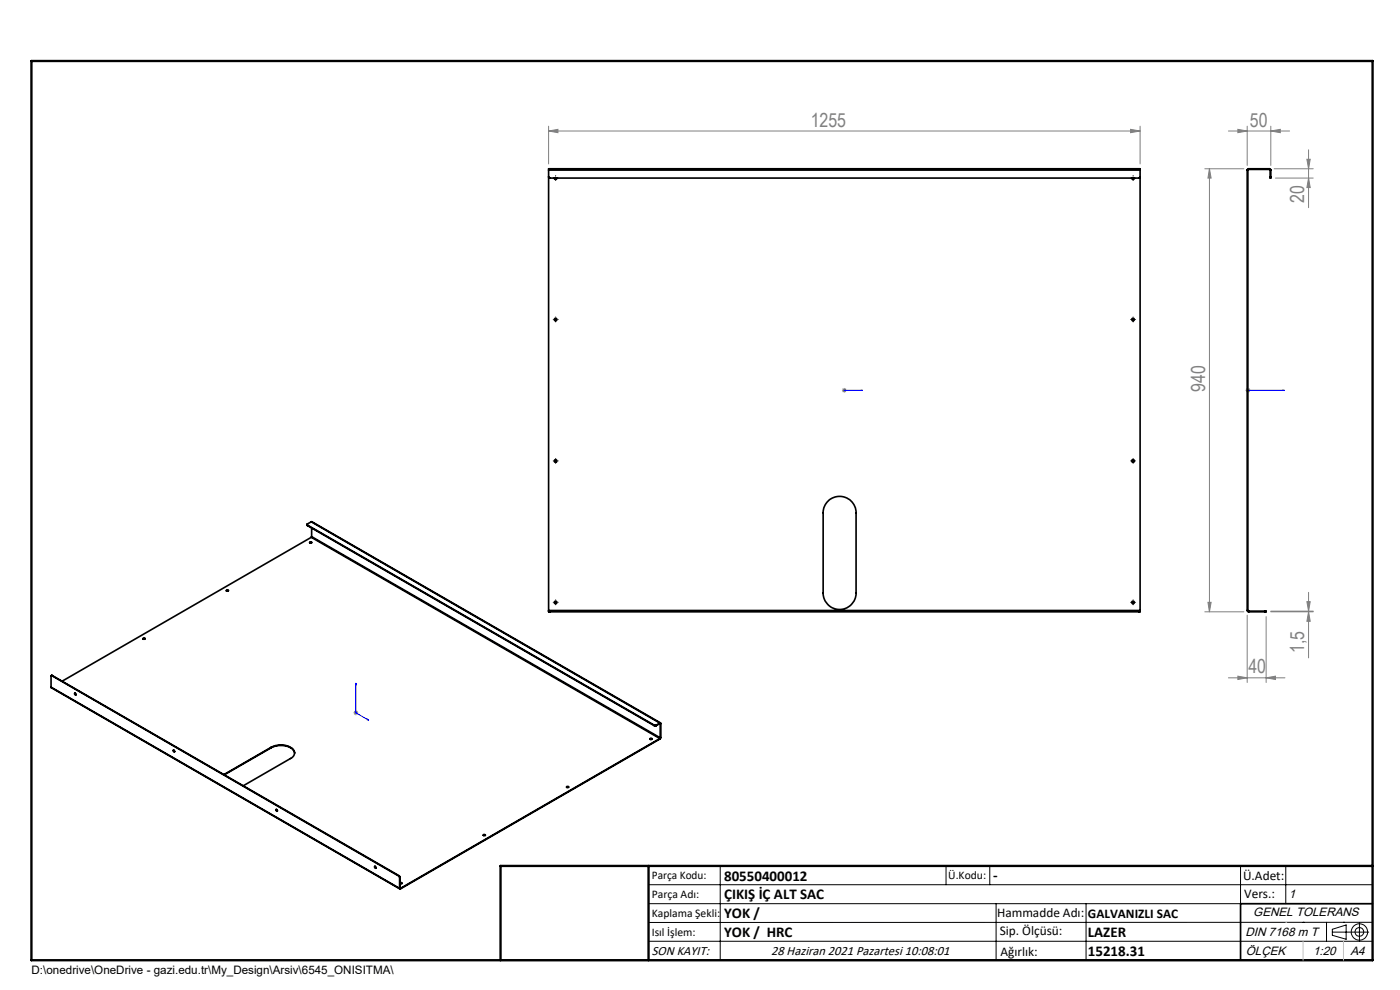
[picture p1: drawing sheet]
<svg xmlns="http://www.w3.org/2000/svg" width="297mm" height="210mm" viewBox="0 0 297 210" stroke-linecap="round" stroke-linejoin="round" font-family="sans-serif">
<g fill="none" stroke="#000" stroke-width=".21">
<path d="M117.6 37.8h.5M117.9 37.5v.5M240.1 37.8h.5M240.4 37.5v.5M117.6 67.8h.5M117.9 67.5v.5M240.1 67.8h.5M240.4 67.5v.5M117.6 97.8h.5M117.9 97.5v.5M240.1 97.8h.5M240.4 97.5v.5"/>
<path d="M117.6 127.8h.5M117.9 127.5v.5M240.1 127.8h.5M240.4 127.5v.5M137.6 187.7h153.6M137.6 191.7h153.6M137.6 199.7h153.6M152.8 183.7v20M200.7 183.7v4M210 183.7v4M211.3 191.7v12M230.4 191.7v12"/>
<path d="M263.2 183.7v20M272.8 183.7v8M276.4 195.6h.1M281.4 195.6v4.1M282.6 197.7h7.8M282.6 197.1l3-.9v3l-3-.8zM285 195.6h.1M288.4 195.8v3.8M291.2 195.6l-153.6 .1"/>
<circle cx="288.4" cy="197.7" r="1.74"/>
<circle cx="288.4" cy="197.7" r=".93"/>
</g>
<path d="M179 82.8h.2zM179.1 82.8h.1M179.1 82.8h3.9M183 82.8h-.4h.4M264.7 82.8h.1zM264.7 82.8h.1M264.7 82.8h7.8M272.5 82.8h-.4h.4M75.5 144.9l.1 .4-.2-.1zM75.5 144.9v6.3l2.7 1.6M77.9 152.5l.3 .3-.3-.1z" fill="none" stroke="#00f" stroke-width=".21"/>
<g fill="none" stroke="#808080" stroke-width=".21">
<path d="M116.4 27.8l2-.4v.7zM116.4 26.8v8M116.4 27.8h125.5M239.9 27.4l2 .4-2 .3zM241.9 26.8v8M255.6 35.8h8.3M256.6 35.8v94M256.6 35.8l.3 2h-.6zM260.6 27.8h13M262.6 27.4l2 .4-2 .3zM264.6 26.8v8.3M269.6 27.8l2-.4v.7z"/>
<path d="M269.6 26.8v8.3M270.3 35.8h8.3M270.6 37.8h8M277.2 33.8h.8l-.4 2zM277.6 31.8v12.3M277.6 37.8l.4 2h-.8zM178.6 82.8h1M178.8 82.4l.7 .7M179.1 82.3v1M179.5 82.4l-.7 .7M264.2 82.8h1.1M264.4 82.4l.7 .7"/>
<path d="M264.7 82.3v1M265.1 82.4l-.7 .7M255.6 129.8h8.3M256.3 127.8h.6l-.3 2zM264.6 130.5v14.3M268.6 130.8v14M269.6 129.6h9M269.6 129.8h9M277.2 127.6h.8l-.4 2zM277.6 125.7v13.9M277.6 129.8l.4 2h-.8zM75 151.2h1"/>
<path d="M75.1 150.8l.7 .7M75.5 150.7v1M75.8 150.8l-.7 .7M260.6 143.8h12M262.6 143.4l2 .4-2 .3zM268.6 143.8l2-.4v.7z"/>
</g>
<g fill="none" stroke="#000" stroke-width=".21" stroke-dasharray="15.2 1.3 1.3 1.3">
<path d="M117.4 37.8h.1M117.9 37.3v-.1M117.9 38.3h.1M118.4 37.8h.1M239.9 37.8h.1M240.4 37.3v-.1M240.4 38.3h.1M240.9 37.8h.1M117.4 67.8h.1M117.9 67.3v-.1M117.9 68.3h.1M118.4 67.8h.1"/>
<path d="M239.9 67.8h.1M240.4 67.3v-.1M240.4 68.3h.1M240.9 67.8h.1M117.4 97.8h.1M117.9 97.3v-.1M117.9 98.3h.1M118.4 97.8h.1M239.9 97.8h.1M240.4 97.3v-.1M240.4 98.3h.1M240.9 97.8h.1"/>
<path d="M117.4 127.8h.1M117.9 127.3v-.1M117.9 128.3h.1M118.4 127.8h.1M239.9 127.8h.1M240.4 127.3v-.1M240.4 128.3h.1M240.9 127.8h.1"/>
</g>
<path d="M291.2 191.7h-28v12M106.2 203.7h185" fill="none" stroke="#000" stroke-width=".35"/>
<path d="M6.7 12.9h284.5v190.8h-284.5zM137.6 183.7v20M291.2 183.7h-185v20" fill="none" stroke="#000" stroke-width=".5"/>
<path d="M272.8 195.6h.1M276.4 199.7v4M285 199.7v4" fill="none" stroke="#c0c0c0" stroke-width=".21"/>
<g fill="#00f">
<path d="M77.9 152.5l.3 .3-.3-.1zM75.5 144.9l.1 .4-.2-.1zM182.6 82.8h.4zM179 82.8h.2z"/>
<path d="M264.7 82.8h.1zM272.1 82.8h.4z"/>
</g>
<g fill="#808080">
<path d="M239.9 27.4l2 .4-2 .3zM116.4 27.8l2-.4v.7zM269.6 27.8l2-.4v.7zM262.6 27.4l2 .4-2 .3z"/>
<path d="M277.2 127.6h.8l-.4 2zM277.6 129.8l.4 2h-.8z"/>
<path d="M277.2 33.8h.8l-.4 2zM277.6 37.8l.4 2h-.8zM256.6 35.8l.3 2h-.6zM256.3 127.8h.6l-.3 2z"/>
<path d="M262.6 143.4l2 .4-2 .3zM268.6 143.8l2-.4v.7z"/>
</g>
<g fill="none" stroke="#000" stroke-width=".35">
<path d="M116.4 37.5l.2 .3h125.1l.2-.3M116.4 36.1v-.3h125.5v.3M116.4 36.1v93.4M116.4 36.1h125.5M117.6 37.8a.28 .28 0 0 0 .3 .3 .28 .28 0 0 0 .2-.3M240.1 37.8a.27 .27 0 0 0 .3 .3 .27 .27 0 0 0 .2-.3M241.9 36.1v93.4M264.6 36.1h.1M264.6 36.1v93.4M264.7 36.1v93.4M264.9 35.8l-.3 .3M264.9 35.9l-.2 .2"/>
<path d="M264.9 35.8h4.4M264.9 35.8v.1M264.9 35.9h4.4M269.3 35.9l.2 .2M269.3 35.8l.3 .1v.2M269.3 35.8v.1M269.5 37.5v.3h.1v-.3M269.5 36.1h.1M269.5 37.5h.1M269.5 36.1v1.4M269.6 36.1v1.4M65.1 111.3l.1 .2"/>
<path d="M65.2 111.4l73.6 42.4M65.2 111.4v.1M65.2 111.5l73.6 42.4M65.7 115.1h.4M66 110.7l-.8 .5v.2M66 110.7l74.1 42.6M66 114l74 42.7M66 114l-52.8 30.5M66 110.7l74 42.7M66.1 113.8l-.1 .2M66.1 113.8l74 42.7M66.1 112v1.8"/>
<path d="M175.7 106.2a3.5 3.5 0 0 1 3.8-.6 3.5 3.5 0 0 1 2.1 3.2v17a3.5 3.5 0 0 1-3.5 3.5 3.5 3.5 0 0 1-3.5-3.5v-17a3.5 3.5 0 0 1 1.1-2.6zM30.3 135.5h.5M48 125.2h.4l.1 .1-.3 .1zM48 125.3h.4M116.4 129.6v.2h.3M116.4 129.6h.3M116.4 129.5v.1M116.4 129.5h125.5M116.7 129.8h124.9M116.7 129.6v.2M116.7 129.6h124.9M241.6 129.6h.3"/>
<path d="M241.6 129.6v.2M241.9 129.6v.2h-.3M241.9 129.5v.1M264.6 129.5l.3 .3M264.6 129.5h.1M264.7 129.5l.2 .1M264.9 129.8h3.4M264.9 129.6h3.4M264.9 129.6v.2M268.3 129.6h.3v.2h-.3M268.3 129.6v.2M10.8 145.8l74 42.8"/>
<path d="M10.8 145.8l74 42.6M11 143.3l-.2 .1v2.4M11 143.3l73.6 42.5M11.1 143.3h-.2M11.1 143.3h-.1M11.1 143.3l73.6 42.5M15.9 147l.2 .4M36.8 159.1l.2 .3M57.5 158.5a4 4 0 0 1 4.8 .7 1.22 1.22 0 0 1-.7 1.7l-10 5.8M57.5 158.6a4 4 0 0 1 4.8 .7l.2 .5M57.5 158.5l-10 5.8M57.5 158.5v.1"/>
<path d="M57.5 158.6l-9.9 5.8M137.9 156.8h.4M138.8 153.8h.4M138.8 153.9h.4M138.8 153.8v.1M139.2 153.8v.1M140 153.4l.2 .1M140 153.5h.1M140 156.7l-55.1 31.7M140 153.4v.1M140 156.7v.1M140 156.8l-55.1 31.8"/>
<path d="M140 153.4l-.8 .4M140 153.5l-.8 .4M140.1 156.5l-.1 .2M140.1 153.5v3M140.2 156.4l-.2 .4M140.2 153.5h-.1M140.2 153.5v2.9M140.2 156.4l-.1 .1M58.6 171.7l.2 .3M102.5 177.2h.4M120.2 166.9l.3-.1 .2 .2-.4 .1zM120.2 167h.4"/>
<path d="M79.6 183.8l.2 .3M84.6 185.8l.2 .3M84.7 185.8l.1 .3M84.7 185.8h-.1M84.8 188.4l.1 .2M84.8 186.1v2.3M84.8 188.4h.1M84.8 187.3h.5l-.2 .2-.3-.1M84.8 187.4h.5M84.8 186.1h.1M84.9 188.4v.2"/>
<circle cx="117.9" cy="67.8" r=".27"/>
<circle cx="240.4" cy="67.8" r=".27"/>
<circle cx="117.9" cy="97.8" r=".28"/>
<circle cx="240.4" cy="97.8" r=".28"/>
<circle cx="65.9" cy="115.1" r=".18"/>
<circle cx="30.6" cy="135.5" r=".18"/>
<circle cx="117.9" cy="127.8" r=".27"/>
<circle cx="240.4" cy="127.8" r=".27"/>
<circle cx="16" cy="147.2" r=".17"/>
<circle cx="36.9" cy="159.3" r=".19"/>
<circle cx="138.1" cy="156.8" r=".18"/>
<circle cx="58.7" cy="171.9" r=".17"/>
<circle cx="102.8" cy="177.2" r=".18"/>
<circle cx="79.6" cy="183.9" r=".19"/>
</g>
<g font-size="4.1" fill="#808080">
<text x="172" y="26.8">1255</text>
<text x="265.2" y="26.8">50</text>
<text x="276.7" y="43.1" transform="rotate(-90 276.7 43.1)">20</text>
<text x="255.7" y="83.1" transform="rotate(-90 255.7 83.1)">940</text>
<text x="264.8" y="142.8">40</text>
<text x="276.7" y="138.6" transform="rotate(-90 276.7 138.6)">1,5</text>
</g>
<g font-size="3.2">
<text x="153.6" y="186.8">80550400012</text>
<text x="153.6" y="190.8">ÇIKIŞ İÇ ALT SAC</text>
<text x="210.7" y="186.6">-</text>
<text x="153.6" y="194.8">YOK /</text>
<text x="153.6" y="198.8">YOK / HRC</text>
<text x="230.8" y="198.7">LAZER</text>
<text x="230.8" y="202.8">15218.31</text>
</g>
<g font-size="2.8">
<text x="263.7" y="186.7">Ü.Adet:</text>
<text x="263.9" y="190.5">Vers.:</text>
<text x="211.5" y="194.5">Hammadde Adı:</text>
<text x="230.8" y="194.7">GALVANIZLI SAC</text>
<text x="138.3" y="202.6">SON KAYIT:</text>
<text x="163.6" y="202.6">28 Haziran 2021 Pazartesi 10:08:01</text>
<text x="212.1" y="198.4">Sip. Ölçüsü:</text>
<text x="212.2" y="202.7">Ağırlık:</text>
</g>
<g font-size="2.6">
<text x="273.4" y="190.4">1</text>
<text x="265.9" y="194.4">GENEL TOLERANS</text>
<text x="264.2" y="198.5">DIN 7168 m T</text>
<text x="264.3" y="202.6">ÖLÇEK</text>
<text x="278.5" y="202.6">1:20</text>
<text x="286.5" y="202.6">A4</text>
</g>
<g font-size="2.5">
<text x="138.3" y="186.4">Parça Kodu:</text>
<text x="138.3" y="190.5">Parça Adı:</text>
<text x="201.2" y="186.5">Ü.Kodu:</text>
<text x="138.3" y="194.5">Kaplama Şekli:</text>
<text x="138.3" y="198.6">Isıl İşlem:</text>
<text x="6.7" y="206.7">D:\onedrive\OneDrive - gazi.edu.tr\My_Design\Arsiv\6545_ONISITMA\</text>
</g>
</svg>
